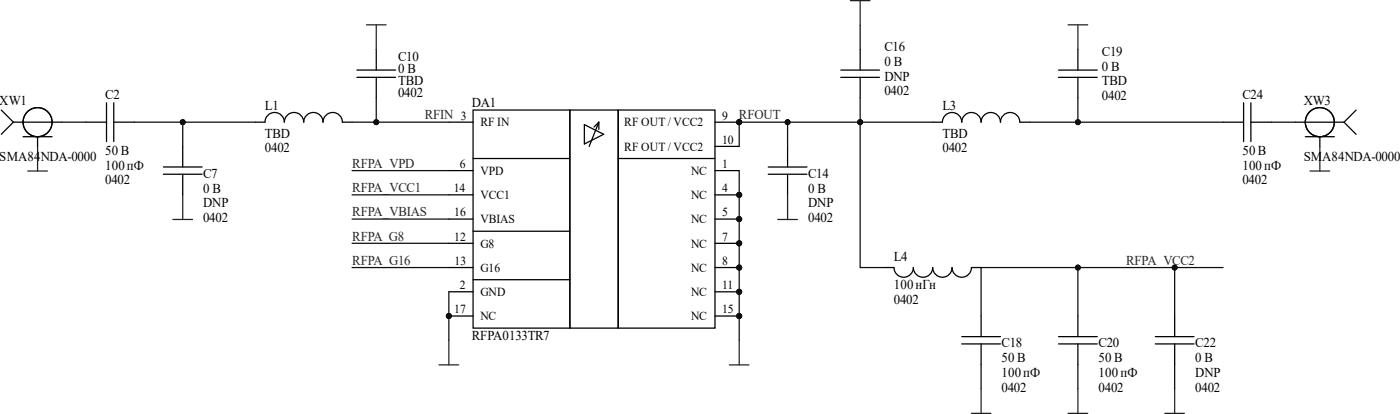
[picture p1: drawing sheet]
<svg xmlns="http://www.w3.org/2000/svg" width="289mm" height="85mm" viewBox="0 0 289 85" stroke-linecap="round" stroke-linejoin="round" font-family="sans-serif">
<g fill="#0e0e0e" stroke="#0e0e0e" stroke-width=".21">
<circle cx="152.6" cy="40.2" r=".51"/>
<circle cx="152.6" cy="45.2" r=".51"/>
<circle cx="152.6" cy="50.2" r=".51"/>
<circle cx="152.6" cy="55.2" r=".51"/>
<circle cx="152.6" cy="25.2" r=".51"/>
<circle cx="152.6" cy="60.2" r=".51"/>
<circle cx="152.6" cy="65.1" r=".51"/>
<circle cx="92.7" cy="65.1" r=".51"/>
<circle cx="37.7" cy="25.2" r=".51"/>
<circle cx="77.7" cy="25.2" r=".51"/>
<circle cx="222.5" cy="55.2" r=".51"/>
<circle cx="242.5" cy="55.2" r=".51"/>
<circle cx="162.6" cy="25.2" r=".51"/>
<circle cx="177.6" cy="25.2" r=".51"/>
<circle cx="222.5" cy="25.2" r=".51"/>
</g>
<g fill="none" stroke="#000" stroke-width=".26">
<path d="M73.7 14.4h8M73.7 15.9h8M77.7 10.2v4.2M77.7 15.9v4.3M173.6 14.4h7.9M173.6 15.9h7.9M177.6 10.2v4.2M177.6 15.9v4.3M218.5 14.4h8M218.5 15.9h8M222.5 10.2v4.2M222.5 15.9v4.3"/>
<path d="M.3 22.7l2.5 2.5M2.8 25.2h9.9M2.8 25.2l-2.5 2.5M4.8 28.2h6M7.8 28.2v2M17.7 25.2h4.3M22 21.2v8M23.5 25.2h4.2M23.5 21.2v8M33.7 35.9h8M33.7 34.4h8M37.7 30.2v4.2"/>
<path d="M37.7 35.9v4.3M52.7 25.2h2a2 2 0 0 1 2-2 2 2 0 0 1 2 2 2 2 0 0 1 2-2 2 2 0 0 1 2 2 1.99 1.99 0 0 1 2-2 1.99 1.99 0 0 1 2 2 2 2 0 0 1 2-2 2 2 0 0 1 2 2h2M92.7 35.2h4.9M92.7 25.2h4.9M97.7 22.7h19.9v44.9h-19.9zM97.7 32.7h19.9M117.6 22.7h10v44.9h-10zM120.6 25.7l4 2-4 2zM123.6 25.2l-2 5M123.6 25.2v1.5M123.6 25.2l-1 1M127.6 22.7h20v44.9h-20z"/>
<path d="M127.6 32.7h20M147.6 35.2h5M147.6 25.2h5M147.6 30.2h5M158.6 35.9h8M158.6 34.4h8M162.6 30.2v4.2M162.6 35.9v4.3M192.5 25.2h2a2 2 0 0 1 2-2 2 2 0 0 1 2 2 2 2 0 0 1 2-2 2 2 0 0 1 2 2 2 2 0 0 1 2-2 2 2 0 0 1 2 2 2 2 0 0 1 2-2 2 2 0 0 1 2 2h2M252.5 25.2h4.2M256.7 21.2v8M258.2 25.2h4.3"/>
<path d="M258.2 21.2v8M267.4 25.2h10M269.4 28.2h6M272.4 28.2v2M277.4 25.2l2.5 2.5M279.9 22.7l-2.5 2.5M92.7 40.2h4.9M92.7 45.2h4.9M92.7 50.2h4.9M92.7 55.2h4.9M97.7 47.7h19.9M97.7 57.7h19.9"/>
<path d="M147.6 40.2h5M147.6 45.2h5M147.6 50.2h5M147.6 55.2h5M182.5 55.2h2a2 2 0 0 0 2 2 2 2 0 0 0 2-2 2 2 0 0 0 2 2 2 2 0 0 0 2-2 2 2 0 0 0 2 2 2 2 0 0 0 2-2 2 2 0 0 0 2 2 2 2 0 0 0 2-2h2M92.7 60.2h4.9M92.7 65.1h4.9M147.6 60.2h5M147.6 65.1h5M198.5 70.9h8M198.5 69.4h8M202.5 65.1v4.3"/>
<path d="M202.5 70.9v4.2M218.5 70.9h8M218.5 69.4h8M222.5 65.1v4.3M222.5 70.9v4.2M238.5 70.9h8M238.5 69.4h8M242.5 65.1v4.3M242.5 70.9v4.2"/>
<circle cx="7.8" cy="25.2" r="3"/>
<circle cx="272.4" cy="25.2" r="3"/>
</g>
<g fill="none" stroke="#262626" stroke-width=".26">
<path d="M75.6 5.1h4.1M77.7 5.1v5.1M175.5 .1h4.1M177.6 .1v5.1M220.5 5.1h4M222.5 5.1v5.1M5.7 35.3h4.1M7.8 30.2v5.1M270.4 35.3h4.1M272.4 30.2v5.1M35.7 45.2h4M37.7 40.2v5"/>
<path d="M160.5 45.2h4.1M162.6 40.2v5M90.6 75.2h4.1M92.7 70.1v5.1M150.6 75.2h4M152.6 70.1v5.1M200.5 85.2h4M202.5 80.1v5.1M220.5 85.2h4M222.5 80.1v5.1M240.4 85.2h4.1M242.5 80.1v5.1"/>
</g>
<g fill="none" stroke="#0e0e0e" stroke-width=".26">
<path d="M177.6 5.2v5M12.7 25.2h5M27.7 25.2h10v5M37.7 25.2h15M72.7 25.2h20M72.7 35.2h20M77.7 20.2v5M152.6 30.2v-5h25v30h4.9M152.6 35.2v34.9M162.6 25.2v5M177.6 20.2v5h14.9M212.5 25.2h40"/>
<path d="M222.5 20.2v5M262.5 25.2h4.9M72.7 55.2h20M72.7 45.2h20M72.7 40.2h20M72.7 50.2h20M222.5 55.2h-20v9.9M242.5 55.2h10M92.7 60.2v9.9M202.5 75.1v5M222.5 65.1v-9.9h20v9.9M222.5 75.1v5"/>
<path d="M242.5 75.1v5"/>
</g>
<g font-size="2.8">
<text x="182.6" y="10.6">C16</text>
<text x="227.5" y="11.6">C19</text>
<text x="82.2" y="12.6">C10</text>
<text x="82.2" y="15.1">0 В</text>
<text x="82.2" y="17.6">TBD</text>
<text x="182.6" y="13.6">0 В</text>
<text x="182.6" y="16.6">DNP</text>
<text x="227.5" y="14.6">0 В</text>
<text x="227.5" y="17.6">TBD</text>
<text x="0" y="21.6">XW1</text>
<text x="21.7" y="20.3">C2</text>
<text x="54.7" y="22.6">L1</text>
<text x="82.2" y="20.1">0402</text>
<text x="97.4" y="22.1">DA1</text>
<text x="182.6" y="19.6">0402</text>
<text x="194.6" y="22.6">L3</text>
<text x="227.5" y="20.6">0402</text>
<text x="256.5" y="20.3">C24</text>
<text x="269.1" y="21.6">XW3</text>
<text x="54.7" y="28.4">TBD</text>
<text x="194.6" y="28.4">TBD</text>
<text x="0" y="33.1">SMA84NDA-0000</text>
<text x="21.7" y="31.9">50 В</text>
<text x="21.7" y="35">100пФ</text>
<text x="54.7" y="31.4">0402</text>
<text x="194.6" y="31.4">0402</text>
<text x="256.5" y="31.9">50 В</text>
<text x="256.5" y="35">100пФ</text>
<text x="269.1" y="33.1">SMA84NDA-0000</text>
<text x="21.7" y="38">0402</text>
<text x="41.9" y="39.7">0 В</text>
<text x="41.9" y="36.7">C7</text>
<text x="166.8" y="39.7">0 В</text>
<text x="166.8" y="36.7">C14</text>
<text x="256.5" y="38">0402</text>
<text x="41.9" y="42.7">DNP</text>
<text x="41.9" y="45.8">0402</text>
<text x="166.8" y="42.7">DNP</text>
<text x="166.8" y="45.8">0402</text>
<text x="184.5" y="53.8">L4</text>
<text x="184.5" y="59.6">100нГн</text>
<text x="184.5" y="62.6">0402</text>
<text x="97.4" y="70.1">RFPA0133TR7</text>
<text x="206.7" y="71.6">C18</text>
<text x="226.8" y="71.6">C20</text>
<text x="246.7" y="71.6">C22</text>
<text x="206.7" y="74.6">50 В</text>
<text x="206.7" y="77.7">100пФ</text>
<text x="226.8" y="74.6">50 В</text>
<text x="226.8" y="77.7">100пФ</text>
<text x="246.7" y="74.6">0 В</text>
<text x="246.7" y="77.7">DNP</text>
<text x="206.7" y="80.7">0402</text>
<text x="226.8" y="80.7">0402</text>
<text x="246.7" y="80.7">0402</text>
</g>
<g font-size="2.8" fill="#262626">
<text x="87.7" y="24.6">RFIN 3</text>
<text x="152.5" y="24.6">RFOUT</text>
<text x="72.7" y="34.6">RFPA_VPD</text>
<text x="72.7" y="39.6">RFPA_VСС1</text>
<text x="72.7" y="44.6">RFPA_VBIAS</text>
<text x="72.7" y="49.6">RFPA_G8</text>
<text x="72.7" y="54.6">RFPA_G16</text>
<text x="232.4" y="54.6">RFPA_VCC2</text>
</g>
<g font-size="2.5">
<text x="99.2" y="26.1">RF IN</text>
<text x="128.9" y="26.1">RF OUT / VCC2</text>
<text x="149.1" y="24.6">9</text>
<text x="149.1" y="29.6">10</text>
<text x="94.9" y="34.6">6</text>
<text x="128.9" y="31.1">RF OUT / VCC2</text>
<text x="149.1" y="34.6">1</text>
<text x="93.7" y="39.6">14</text>
<text x="99.2" y="36.1">VPD</text>
<text x="99.2" y="41">VCC1</text>
<text x="142.6" y="36.1">NC</text>
<text x="142.6" y="41">NC</text>
<text x="149.1" y="39.6">4</text>
<text x="93.8" y="44.6">16</text>
<text x="99.2" y="46">VBIAS</text>
<text x="142.6" y="46">NC</text>
<text x="149.1" y="44.6">5</text>
<text x="93.8" y="49.6">12</text>
<text x="99.2" y="51">G8</text>
<text x="142.6" y="51">NC</text>
<text x="149.1" y="49.6">7</text>
<text x="93.8" y="54.6">13</text>
<text x="94.9" y="59.6">2</text>
<text x="99.2" y="56">G16</text>
<text x="142.6" y="56">NC</text>
<text x="149.1" y="54.6">8</text>
<text x="149.1" y="59.6">11</text>
<text x="93.8" y="64.6">17</text>
<text x="99.2" y="61">GND</text>
<text x="142.6" y="61">NC</text>
<text x="149.1" y="64.6">15</text>
<text x="99.2" y="66">NC</text>
<text x="142.6" y="66">NC</text>
</g>
</svg>
